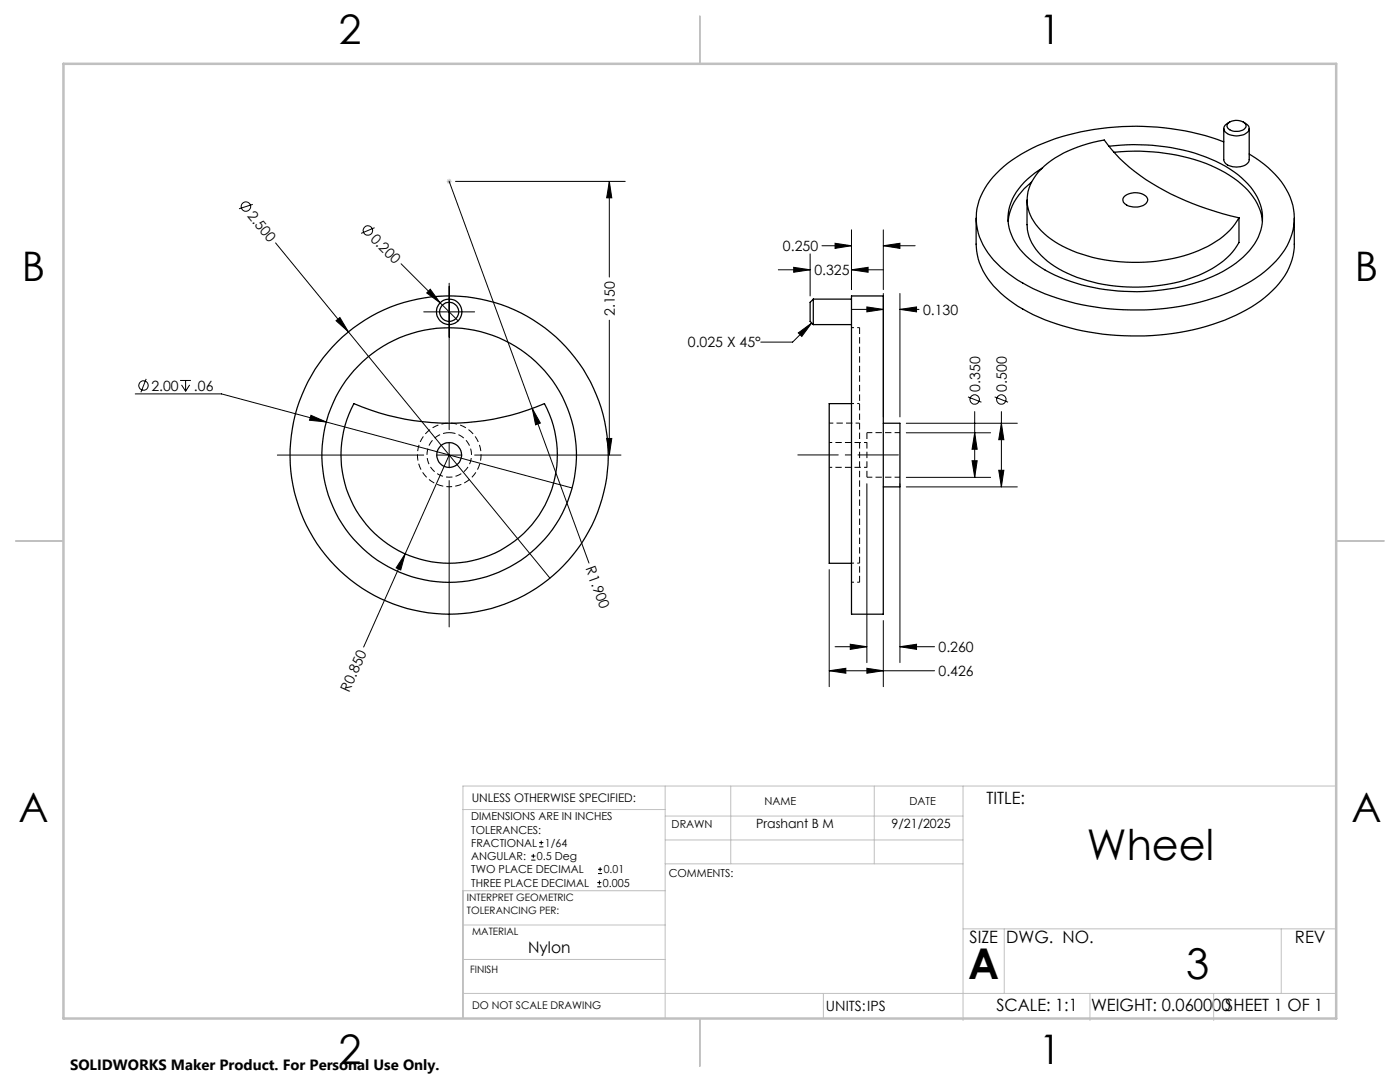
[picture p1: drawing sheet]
<svg xmlns="http://www.w3.org/2000/svg" width="279mm" height="216mm" viewBox="0 0 279 216" stroke-linecap="round" stroke-linejoin="round" font-family="sans-serif">
<path d="M89.7 86.3a4.4 4.4 0 0 1 3.9 6.5 4.4 4.4 0 0 1-7.6 .5 4.4 4.4 0 0 1 3.1-6.9l.6-.1M173 86.3v8.9M171.6 116.2v-50.8" fill="none" stroke="#000" stroke-width=".2" stroke-dasharray="1.3 .6" stroke-linecap="butt"/>
<path d="M89.7 97.1a6.4 6.4 0 0 1-5.6-9.3 6.4 6.4 0 0 1 10.8-.6 6.4 6.4 0 0 1-4.6 9.9h-.6M165.5 93.3h7.5M173 88.3h-7.5" fill="none" stroke="#000" stroke-width=".2" stroke-dasharray="1.3 .6" stroke-dashoffset=".7" stroke-linecap="butt"/>
<g fill="none" stroke="#000" stroke-width=".25">
<path d="M205 39.9v4.9a9.6 9.6 0 0 0 4 7.3 28.8 28.8 0 0 0 17 5.2 29.7 29.7 0 0 0 17.5-4.7l1.9-1.7 1.9-2.5v-4.9M205.9 36.3a11.9 11.9 0 0 0-4.7 7.9M207.8 33.7a23.4 23.4 0 0 1 12.6-5.8 35.6 35.6 0 0 0 14.6 11.4 62.4 62.4 0 0 0 12.3 4.2 15.9 15.9 0 0 1-9 6.9 34.7 34.7 0 0 1-26.1-1.2 12.6 12.6 0 0 1-7-7.6 8.3 8.3 0 0 1 2.6-7.9zM221.3 29.2a38.9 38.9 0 0 1 23.2 4 14.4 14.4 0 0 1 7.2 8.3 10.1 10.1 0 0 1-3.6 9.8 30.4 30.4 0 0 1-17.4 6.7 38.5 38.5 0 0 1-22.1-4.1 14.4 14.4 0 0 1-7.2-8.4 10.1 10.1 0 0 1 3.7-9.8l2.9-2.2M222.3 30.4a38.7 38.7 0 0 1 22.2 4.1 14.2 14.2 0 0 1 7.2 8.3l.3 1.4M224.4 39.2a3.4 3.4 0 0 1 4.5 .2 1.41 1.41 0 0 1-1.5 1.8 2.88 2.88 0 0 1-3.3-1.1v-.5zM244.2 28.3a51.4 51.4 0 0 0-37.2 .8 22.9 22.9 0 0 0-10.5 8.5 11.4 11.4 0 0 0 1.2 13.6 27.1 27.1 0 0 0 13.2 8.2 51.1 51.1 0 0 0 35.8-1.7 21.2 21.2 0 0 0 10.5-9.4 11.6 11.6 0 0 0-2.1-12.8 23 23 0 0 0-5.8-4.8M244.2 25.6v6.3a1.94 1.94 0 0 0 2.2 1.4 2.63 2.63 0 0 0 2.9-1.2v-6.5M245.1 24.6a2.58 2.58 0 0 1 3.5 .3 1.22 1.22 0 0 1-1.2 1.3 2.09 2.09 0 0 1-2.5-1zM245.4 24.3l-.4 .3a1.08 1.08 0 0 0-.8 1 1.08 1.08 0 0 0 .8 1.1 3.6 3.6 0 0 0 4.2-.6l.1-.5-.1-.4-1.1-.9M162.3 59.7v5.1M162.3 59.7l-.6 .6v3.8l.6 .7"/>
<path d="M162.3 59.7h7.6M169.9 59.1h6.4v63.5h-6.4zM194.8 43.5v5.2a13.8 13.8 0 0 0 5.7 10.5 36.9 36.9 0 0 0 18.2 7.3 49.4 49.4 0 0 0 29-4.1 20.6 20.6 0 0 0 9.5-9l.6-1.5 .5-2.5v-5.9M162.3 64.8h7.6M70.6 80.5a48.1 48.1 0 0 0 38.1 0 21.6 21.6 0 0 1-19.1 31.9 21.6 21.6 0 0 1-19-31.9zM169.9 80.5h-4.4v31.9h4.4M176.3 84.5h3.3v12.7h-3.3"/>
<circle cx="89.6" cy="62.2" r="1.9"/>
<circle cx="89.6" cy="62.2" r="2.54"/>
<circle cx="89.6" cy="90.8" r="31.7"/>
<circle cx="89.6" cy="90.8" r="25.4"/>
<circle cx="89.6" cy="90.8" r="2.48"/>
</g>
<path d="M171.6 65.4h-1.6M170 80.5h1.6M170 116.2h1.6M170 112.4h1.6" fill="none" stroke="#000" stroke-width=".2" stroke-dasharray="1.3 .6" stroke-dashoffset=".8" stroke-linecap="butt"/>
<path d="M165.5 84.4h6.1" fill="none" stroke="#000" stroke-width=".2" stroke-dasharray="1.3 .6" stroke-dashoffset=".5" stroke-linecap="butt"/>
<path d="M173 95.2h6.6M179.6 86.3h-6.6" fill="none" stroke="#000" stroke-width=".2" stroke-dasharray="1.3 .6" stroke-dashoffset=".2" stroke-linecap="butt"/>
<g fill="none" stroke="#000" stroke-width=".2">
<path d="M89.6 36.2l27.9 76.2M90.9 36.2h33.9M121.6 36.2l.5 3.3h-1zM121.6 36.2v19.1M50.4 40.8l-2.7 .9M55 48.5l54.7 66.9M74.8 45.4l-2.7 1.2M80 52.6l7.8 7.8M85.9 57.7l1.9 2.7-2.6-1.9zM89.6 56.5v29.2M155.3 53.8h6.4M158.4 53.3l3.3 .5-3.3 .5z"/>
<path d="M161.7 50.7v8.4M164 49h5.9M166.7 48.5l3.2 .5-3.2 .6zM169.9 53.8l3.3-.5v1zM169.9 45.9v11.9M169.9 53.8h6.4M176.3 49l3.3-.5v1.1zM176.3 45.9v11.9M176.3 58.6v24.6M176.3 49h6.3M179.6 58.6v24.6M27 78.6h17.2l20.9 5.6"/>
<path d="M29.2 75.6l-1.1 2.7M35.9 75.9h2.2M36.2 76.8l.8 1.3M37 75.9v2.2M37.9 76.8l-.9 1.3M67.1 64l.7-.6 1.7 2.8zM84.6 62.2h10.1M87.8 60.4l3.6 3.6M121.6 63.9v26.9M159.3 66.4l2.7-1.9-2 2.6zM162 64.5l-3.8 3.8h-6.4M169.9 61.7h6.4"/>
<path d="M173 61.2l3.3 .5-3.3 .5zM179.6 61.7l3.3-.5v1zM179.6 61.7h3.8M193.2 79.2l2.7 1.1M198.5 79.2l2.7 1.1M55.4 90.8h29.2M62.1 82.9l3 1.3-3.3-.3zM65.1 84.2l49.1 13.2M87.1 90.8h5.1M89.6 90.8l-8.7 19.7M89.6 88.3v5M89.6 95.9v29.2"/>
<path d="M94.7 90.8h29.2M106.2 81.5l1.6 2.9-.9 .4zM121.1 87.5h1l-.5 3.3zM173 96.5v35.7M179.6 96.5v35.7M180.9 84.5h22.1M180.9 97.2h22.1M180.9 86.4h16.8M180.9 95.2h16.8M194 91.9h1l-.5 3.3zM194.5 86.4l.5 3.2h-1zM194.5 82.1v13.1"/>
<path d="M199.3 93.8h1l-.5 3.4zM199.8 84.5l.5 3.2h-1zM199.8 82.1v15.1M80.9 110.5l-.9 3.2-.9-.4zM80.9 110.5l-8.3 18.6M165.5 113.7v23.3M165.5 133.8l3.3-.5v1zM165.5 133.8h21M166.7 129h6.3M169.7 128.6l3.3 .4-3.3 .6zM173 133.3l3.3 .5-3.3 .5zM176.3 123.8v13.2"/>
<path d="M179.6 129l3.3-.4v1zM179.6 129h6.9M106 171.6h.9M106 170.8h.9M106.4 170.4v.8M107.6 169h.8M107.6 168.1h.8M108 167.7v.9M119.2 177h.8M119.2 176.1h.8M119.3 174.3h.9M119.3 173.5h.9"/>
<path d="M119.6 175.7v.8M119.8 173v.9"/>
<circle cx="49.1" cy="41.2" r=".95"/>
<circle cx="73.4" cy="46" r=".94"/>
<circle cx="28.7" cy="76.9" r=".94"/>
<circle cx="194.5" cy="79.7" r=".95"/>
<circle cx="199.8" cy="79.7" r=".94"/>
</g>
<g fill="none" stroke="#c0c0c0" stroke-width=".2">
<path d="M89.1 36.2h1M89.3 35.8l.7 .7M89.6 35.7v1M90 35.8l-.7 .7M132.8 156.8v46.4M145.8 156.8v15.6M174.5 156.8v15.6M192.2 156.8v46.8M266.7 156.8h-174.3v46.4M92.4 161.5h40.4M92.4 177.7h40.4M132.8 167.6h59.4"/>
<path d="M132.8 162.8h59.4M132.8 172.4h59.4M92.4 198.2h174.3M92.4 191.5h40.4M92.4 184.6h40.4M164.3 198.2v5M192.2 185.3h74.5M200.4 185.3v12.9M217.5 198.2v5.4M242.2 198.2v5.4M255.7 185.3v12.9"/>
</g>
<path d="M159.2 90.8h20.2" fill="none" stroke="#000" stroke-width=".2" stroke-dasharray="15.2 1.3 1.3 1.3" stroke-dashoffset="7" stroke-linecap="butt"/>
<path d="M139.7 3.2v9.5M3.1 107.9h9.6M266.7 107.9h9.5M139.7 203.2v9.6" fill="none" stroke="#c0c0c0" stroke-width=".25"/>
<path d="M12.7 12.7h254v190.5h-254z" fill="none" stroke="#c0c0c0" stroke-width=".5"/>
<g fill="#000">
<path d="M67.1 64l.7-.6 1.7 2.8zM85.9 57.7l1.9 2.7-2.6-1.9zM106.2 81.5l1.6 2.9-.9 .4zM80.9 110.5l-.9 3.2-.9-.4z"/>
<path d="M121.6 36.2l.5 3.3h-1zM121.1 87.5h1l-.5 3.3z"/>
<path d="M176.3 49l3.3-.5v1.1zM166.7 48.5l3.2 .5-3.2 .6zM179.6 61.7l3.3-.5v1zM173 61.2l3.3 .5-3.3 .5z"/>
<path d="M62.1 82.9l-.3 1 3.3 .3zM158.4 53.3l3.3 .5-3.3 .5zM169.9 53.8l3.3-.5v1zM169.7 128.6l3.3 .4-3.3 .6zM179.6 129l3.3-.4v1zM159.3 66.4l2.7-1.9-2 2.6zM165.5 133.8l3.3-.5v1zM173 133.3l3.3 .5-3.3 .5z"/>
<path d="M199.8 84.5l.5 3.2h-1zM199.3 93.8h1l-.5 3.4zM194.5 86.4l.5 3.2h-1zM194 91.9h1l-.5 3.3z"/>
</g>
<g font-size="8.5">
<text x="216.9" y="171.6">Wheel</text>
<text x="193.2" y="195.4">A</text>
<text x="236.7" y="195.4">3</text>
</g>
<g font-size="8.1">
<text x="67.6" y="8.9">2</text>
<text x="207.3" y="8.9">1</text>
<text x="4.4" y="56.1">B</text>
<text x="270.4" y="56.1">B</text>
<text x="3.7" y="164.1">A</text>
<text x="269.7" y="164.1">A</text>
<text x="67.6" y="212.4">2</text>
<text x="207.3" y="212.4">1</text>
</g>
<g font-size="3.4">
<text x="196.9" y="160.4">TITLE:</text>
<text x="193.5" y="188.1">SIZE</text>
<text x="200.8" y="188.1">DWG. NO.</text>
<text x="258.4" y="188.1">REV</text>
<text x="198.8" y="201.7">SCALE: 1:1</text>
<text x="217.7" y="201.8">WEIGHT: 0.060000SHEET 1 OF 1</text>
</g>
<text font-size="3.2" x="105.4" y="190.1">Nylon</text>
<text font-size="3" x="14" y="213.5">SOLIDWORKS Maker Product. For Personal Use Only.</text>
<g font-size="2.8">
<text x="49.3" y="43.1" transform="rotate(51 49.3 43.1)">2.500</text>
<text x="73.8" y="47.8" transform="rotate(45 73.8 47.8)">0.200</text>
<text x="156.3" y="50.1">0.250</text>
<text x="162.5" y="54.9">0.325</text>
<text x="122.7" y="63.1" transform="rotate(-90 122.7 63.1)">2.150</text>
<text x="184.2" y="62.8">0.130</text>
<text x="137.3" y="69.3">0.025 X 45°</text>
<text x="30.2" y="78">2.00</text>
<text x="38.7" y="78">.06</text>
<text x="195.6" y="78.1" transform="rotate(-90 195.6 78.1)">0.350</text>
<text x="200.9" y="78.1" transform="rotate(-90 200.9 78.1)">0.500</text>
<text x="116.8" y="113.4" transform="rotate(70 116.8 113.4)">R1.900</text>
<text x="187.3" y="130.1">0.260</text>
<text x="187.3" y="134.9">0.426</text>
<text x="69.7" y="138.3" transform="rotate(-66 69.7 138.3)">R0.850</text>
<text x="164.8" y="201.7">UNITS:IPS</text>
</g>
<g font-size="2.5">
<text x="150.9" y="165.3">Prashant B M</text>
<text x="177.9" y="165.3">9/21/2025</text>
</g>
<text font-size="2.4" x="94.1" y="160">UNLESS OTHERWISE SPECIFIED:</text>
<g font-size="2.2">
<text x="152.6" y="160.6">NAME</text>
<text x="181.5" y="160.6">DATE</text>
<text x="94" y="163.7">DIMENSIONS ARE IN INCHES</text>
<text x="94" y="166.3">TOLERANCES:</text>
<text x="134" y="165.3">DRAWN</text>
<text x="94" y="171.6">ANGULAR:</text>
<text x="94" y="169">FRACTIONAL</text>
<text x="107.2" y="171.6">0.5 Deg</text>
<text x="108.8" y="169">1/64</text>
<text x="94" y="176.9">THREE PLACE DECIMAL</text>
<text x="94" y="174.3">TWO PLACE DECIMAL</text>
<text x="120.3" y="176.9">0.005</text>
<text x="120.5" y="174.3">0.01</text>
<text x="133.5" y="175">COMMENTS:</text>
</g>
<text font-size="2.1" x="94.2" y="201.4">DO NOT SCALE DRAWING</text>
<g font-size="2">
<text x="93.2" y="179.8">INTERPRET GEOMETRIC</text>
<text x="93.2" y="182.3">TOLERANCING PER:</text>
<text x="94.2" y="186.5">MATERIAL</text>
<text x="93.8" y="194.1">FINISH</text>
</g>
</svg>
